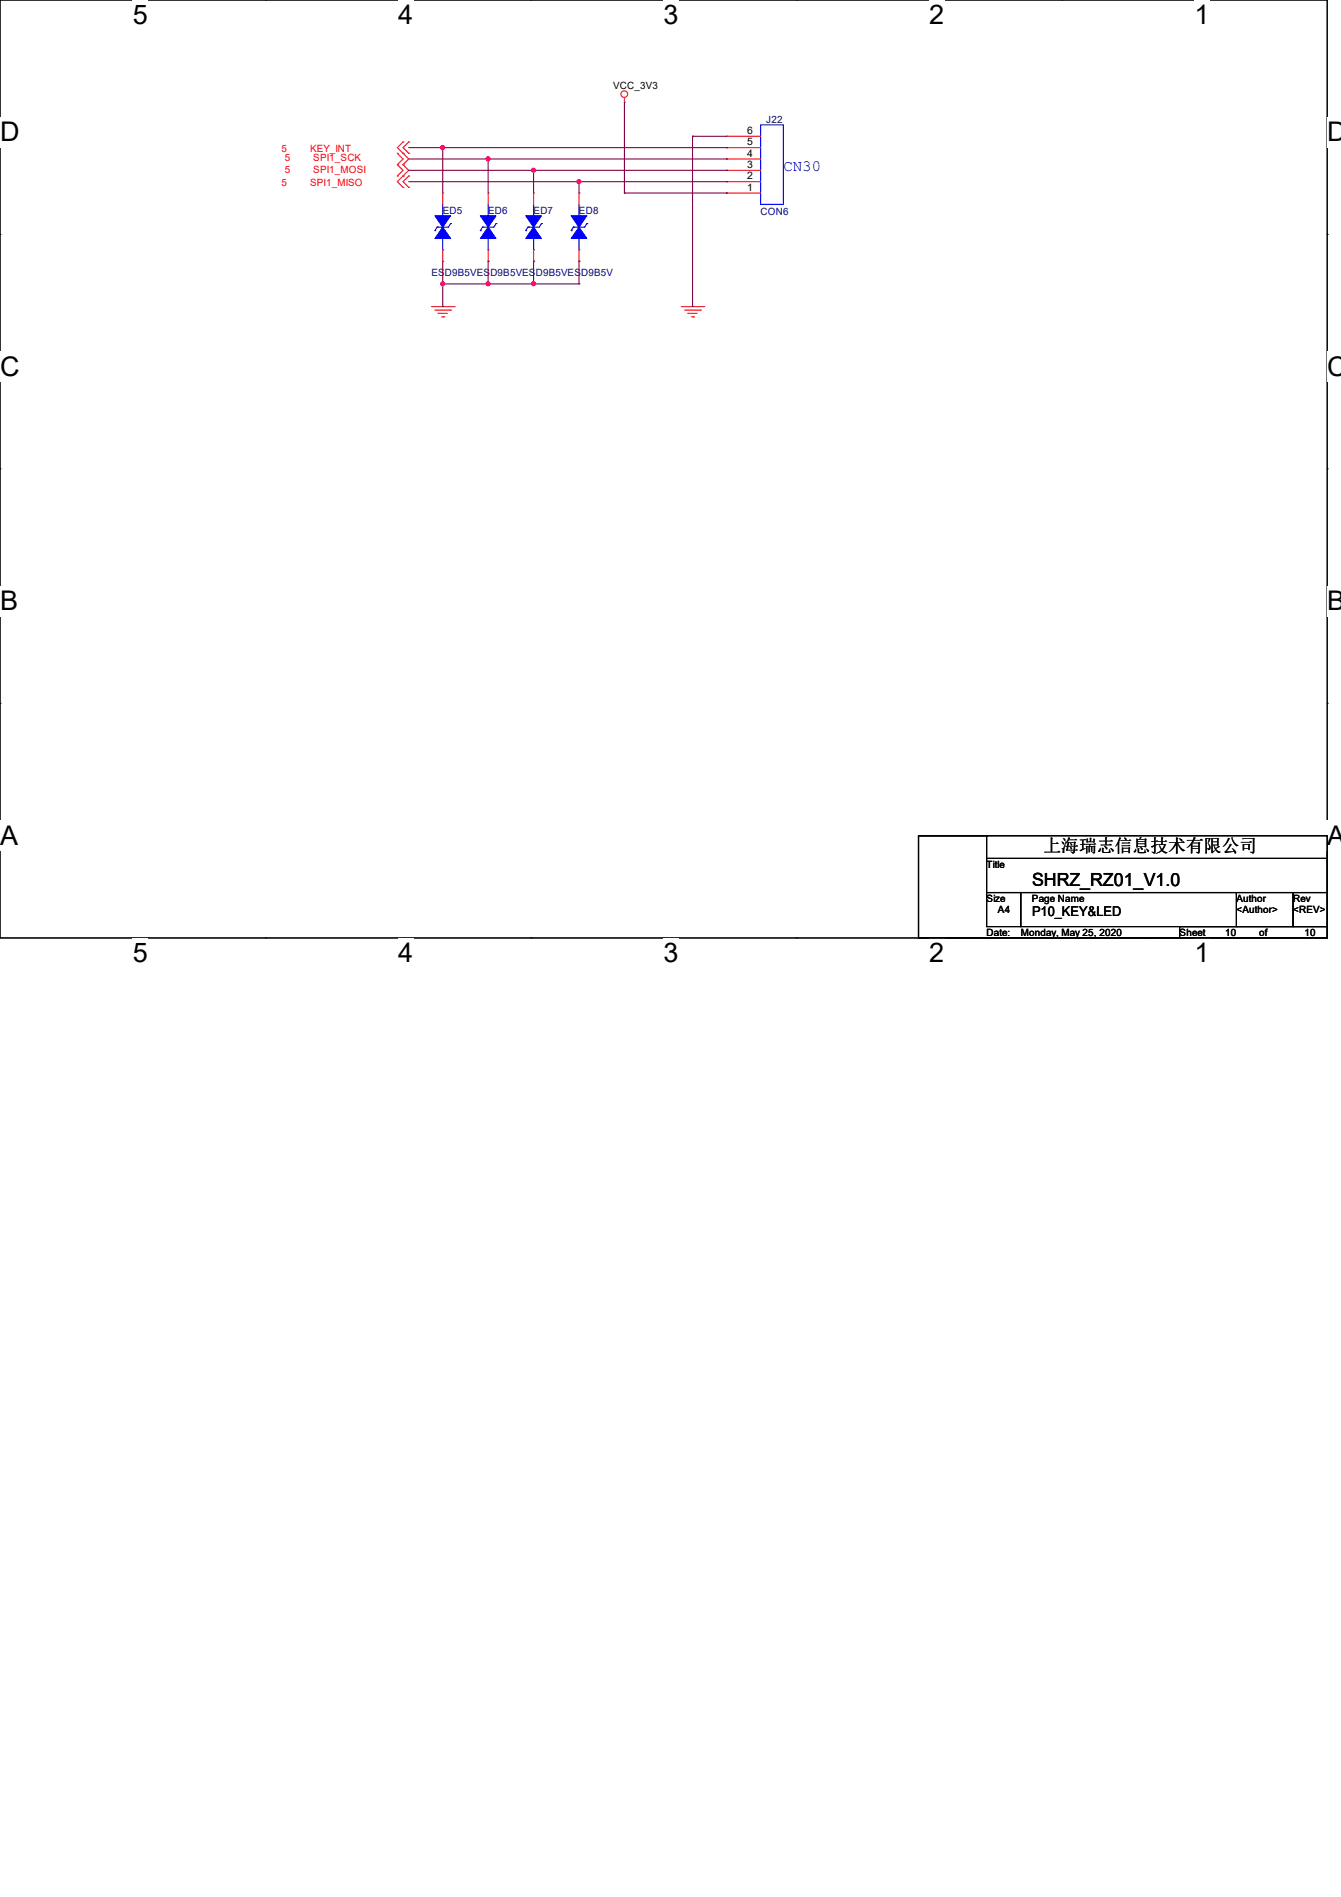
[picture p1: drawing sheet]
<svg xmlns="http://www.w3.org/2000/svg" width="210mm" height="297mm" viewBox="0 0 210 297" stroke-linecap="round" stroke-linejoin="round" font-family="sans-serif">
<path d="M0 0h207.9v146.9h-207.9z" fill="none" stroke="#000" stroke-width=".17"/>
<g fill="#fff">
<path d="M20.8 0h2.4v4.7h-2.4z"/>
<path d="M20.8 146.9h2.4v4.7h-2.4z"/>
</g>
<path d="M41.6 0h.1M41.6 146.9h.1" fill="none" stroke="#000" stroke-width=".17"/>
<g fill="#fff">
<path d="M62.4 0h2.3v4.7h-2.3z"/>
<path d="M62.4 146.9h2.3v4.7h-2.3z"/>
</g>
<path d="M83.1 0h.1M83.1 146.9h.1" fill="none" stroke="#000" stroke-width=".17"/>
<g fill="#fff">
<path d="M103.9 0h2.4v4.7h-2.4z"/>
<path d="M103.9 146.9h2.4v4.7h-2.4z"/>
</g>
<path d="M124.7 0h.1M124.7 146.9h.1" fill="none" stroke="#000" stroke-width=".17"/>
<g fill="#fff">
<path d="M145.5 0h2.4v4.7h-2.4z"/>
<path d="M145.5 146.9h2.4v4.7h-2.4z"/>
</g>
<path d="M166.3 0h.1M166.3 146.9h.1" fill="none" stroke="#000" stroke-width=".17"/>
<g fill="#fff">
<path d="M187.1 0h2.3v4.7h-2.3z"/>
<path d="M187.1 146.9h2.3v4.7h-2.3z"/>
<path d="M0 18.3h3v4.8h-3z"/>
<path d="M207.9 18.3h2.1v4.8h-2.1z"/>
<path d="M0 55h3v4.8h-3z"/>
<path d="M207.9 55h2.1v4.8h-2.1z"/>
</g>
<path d="M0 36.7h.1M207.9 36.7h.1" fill="none" stroke="#000" stroke-width=".17"/>
<g fill="#fff">
<path d="M0 91.7h2.8v4.8h-2.8z"/>
<path d="M207.9 91.7h2.1v4.8h-2.1z"/>
</g>
<path d="M0 73.4h.1M207.9 73.4h.1" fill="none" stroke="#000" stroke-width=".17"/>
<g fill="#fff">
<path d="M0 128.4h2.8v4.8h-2.8z"/>
<path d="M207.8 128.4h2.2v4.8h-2.2z"/>
</g>
<g fill="none" stroke="#000" stroke-width=".17">
<path d="M0 110.1h.1M207.9 110.1h.1M154.5 130.9h53.4v3.5h-53.4zM154.5 134.4h53.4v5.3h-53.4zM154.5 139.7h5.4v5.4h-5.4zM154.5 130.9h.1M154.5 130.9h-10.7v16M159.9 139.7h42.6v5.4h-42.6zM193.6 139.7v5.4M202.5 139.7h5.4v5.4h-5.4zM143.8 146.9h.1M143.8 146.9h40.9"/>
<path d="M154.5 146.9h.1M179.4 146.9h.1M184.7 145.1h23.2v1.8h-23.2zM184.7 146.9h.1M193.6 145.1h.1"/>
</g>
<g fill="none" stroke="#f00" stroke-width=".17">
<path d="M97.8 16h.1M97.8 15.3v.7M62.2 24h.1M62.2 25.8h.1M62.2 27.6h.1M62.2 24l.9 .9-.9 .9M62.2 25.8l.9 .9-.9 .9M63.1 25.8h.1M63.1 24h.1M63.1 27.6h.1M63.1 29.3h.1M63.1 22.2h.1"/>
<path d="M63.1 22.2l-.9 .9 1.8 1.8-.9 .9M63.1 25.8l.9 .9-1.8 1.7 .9 .9M64 27.6h.1M64 29.3h.1M64 22.2h.1M64 24h.1M64 27.6l-.9 .8 .9 .9M64 22.2l-.9 .9 .9 .9M69.3 30.2h.1M69.3 30.2v1.8M69.3 39.1v1.8M76.5 30.2h.1"/>
<path d="M76.5 30.2v1.8M76.5 39.1v1.8M83.6 30.2h.1M83.6 30.2v1.8M83.6 39.1v1.8M90.7 30.2h.1M90.7 30.2v1.8M90.7 39.1v1.8M113.8 30.2h.1M113.8 28.4h.1M113.8 26.7h.1M113.8 24.9h.1"/>
<path d="M113.8 23.1h.1M113.8 21.3h.1M113.8 30.2h5.3M113.8 28.4h5.3M113.8 26.7h5.3M113.8 24.9h5.3M113.8 23.1h5.3M113.8 21.3h5.3M67.6 48h3.5M68.1 48.6h2.5M68.6 49.1h.1M68.6 49.1h1.5"/>
<path d="M69.2 49.6h.3M69.3 40.9h.1M69.5 49.6h.1M70.6 48.6h.1M71.1 48h.1M76.5 40.9h.1M83.6 40.9h.1M90.7 40.9h.1M106.7 48h3.5M107.2 48.6h2.5M107.7 49.1h.1M107.7 49.1h1.5"/>
<path d="M108.3 49.6h.3M108.6 49.6h.1M109.7 48.6h.1M110.2 48h.1"/>
<circle cx="97.8" cy="14.7" r=".52"/>
</g>
<g fill="none" stroke="#00f" stroke-width=".17">
<path d="M119.1 19.6h3.6v12.4h-3.6zM68.1 36.1h.1M68.5 35.6h.1M68.5 35.6l-.4 .5M69.3 33.8h.1M69.3 39.1h.1M69.3 32v1.8M69.3 37.3v1.8M70.6 35h.1M70.6 35l-.4 .6h-1.7M75.2 36.1h.1M75.6 35.6h.1"/>
<path d="M75.6 35.6l-.4 .5M76.5 33.8h.1M76.5 39.1h.1M76.5 32v1.8M76.5 37.3v1.8M77.7 35h.1M77.7 35l-.4 .6h-1.7M82.3 36.1h.1M82.7 35.6h.1M82.7 35.6l-.4 .5M83.6 33.8h.1M83.6 39.1h.1"/>
<path d="M83.6 32v1.8M83.6 37.3v1.8M84.8 35h.1M84.8 35l-.3 .6h-1.8M89.5 36.1h.1M89.8 35.6h.1M89.8 35.6l-.3 .5M90.7 33.8h.1M90.7 39.1h.1M90.7 32v1.8M90.7 37.3v1.8M91.9 35h.1"/>
<path d="M91.9 35l-.3 .6h-1.8"/>
</g>
<g fill="#00f" stroke="#00f" stroke-width=".17">
<path d="M68.1 33.8h2.5l-1.3 1.8z" fill-rule="evenodd"/>
<path d="M69.3 35.6l1.3 1.7h-2.5z" fill-rule="evenodd"/>
<path d="M82.3 33.8h2.5l-1.2 1.8z" fill-rule="evenodd"/>
<path d="M83.6 35.6l1.2 1.7h-2.5z" fill-rule="evenodd"/>
<path d="M75.2 33.8h2.5l-1.2 1.8z" fill-rule="evenodd"/>
<path d="M76.5 35.6l1.2 1.7h-2.5z" fill-rule="evenodd"/>
<path d="M89.5 33.8h2.4l-1.2 1.8z" fill-rule="evenodd"/>
<path d="M90.7 35.6l1.2 1.7h-2.4z" fill-rule="evenodd"/>
</g>
<g fill="none" stroke="#800040" stroke-width=".17">
<path d="M97.8 16v14.2M64 28.4h49.8M64 26.7h49.8M64 24.9h49.8M64 23.1h49.8M69.3 23.1h.1M69.3 23.1v7.1M76.5 24.9h.1M76.5 24.9v5.3M83.6 26.7h.1M83.6 26.7v3.5M90.7 28.4h.1"/>
<path d="M90.7 28.4v1.8M97.8 30.2h.1M97.8 30.2h16M108.5 21.3h.1M108.5 21.3h5.3M108.5 21.3v26.7M113.8 30.2h.1M113.8 23.1h.1M113.8 24.9h.1M113.8 26.7h.1M113.8 28.4h.1M69.3 44.4h.1"/>
<path d="M69.3 48h.1M69.3 40.9v7.1M69.3 44.4h21.4M76.5 44.4h.1M76.5 40.9h.1M76.5 40.9v3.5M83.6 44.4h.1M83.6 40.9h.1M83.6 40.9v3.5M90.7 44.4h.1M90.7 40.9h.1M90.7 40.9v3.5"/>
<path d="M108.5 48h.1"/>
</g>
<g fill="#f0f" stroke="#f0f" stroke-width=".17">
<circle cx="69.3" cy="23.1" r=".32"/>
<circle cx="76.4" cy="24.9" r=".32"/>
<circle cx="83.5" cy="26.6" r=".32"/>
<circle cx="90.7" cy="28.4" r=".32"/>
<circle cx="76.4" cy="44.4" r=".32"/>
<circle cx="83.5" cy="44.4" r=".32"/>
<circle cx="69.3" cy="44.4" r=".32"/>
</g>
<g font-size="4.2">
<text x="20.8" y="3.8">5</text>
<text x="62.4" y="3.8">4</text>
<text x="103.9" y="3.8">3</text>
<text x="145.5" y="3.8">2</text>
<text x="187.1" y="3.8">1</text>
<text x="0" y="22.1">D</text>
<text x="207.9" y="22.1">D</text>
<text x="0" y="58.8">C</text>
<text x="207.9" y="58.8">C</text>
<text x="0" y="95.5">B</text>
<text x="207.9" y="95.5">B</text>
<text x="0" y="132.2">A</text>
<text x="207.9" y="132.2">A</text>
<text x="20.8" y="150.7">5</text>
<text x="62.4" y="150.7">4</text>
<text x="103.9" y="150.7">3</text>
<text x="145.5" y="150.7">2</text>
<text x="187.1" y="150.7">1</text>
</g>
<g font-size="2.8">
<text x="163.4" y="133.4">上海瑞志信息技术有限公司</text>
<text x="161.6" y="138.7">SHRZ_RZ01_V1.0</text>
</g>
<text font-size="2.5" fill="#00f" x="122.7" y="26.8">CN30</text>
<text font-size="2.1" x="161.6" y="143.5">P10_KEY&amp;LED</text>
<g font-size="1.6">
<text x="96" y="13.9">VCC_3V3</text>
<text x="117" y="22.7">5</text>
<text x="117" y="21">6</text>
<text x="117" y="29.8">1</text>
<text x="117" y="28.1">2</text>
<text x="117" y="26.3">3</text>
<text x="117" y="24.5">4</text>
<text x="154.5" y="135.8">Title</text>
<text x="154.5" y="141.2">Size</text>
<text x="156.3" y="143">A4</text>
<text x="161.6" y="141.2">Page Name</text>
<text x="193.6" y="141.2">Author</text>
<text x="193.6" y="143">&lt;Author&gt;</text>
<text x="202.5" y="141.2">Rev</text>
<text x="202.5" y="143">&lt;REV&gt;</text>
<text x="154.5" y="146.5">Date:</text>
<text x="159.8" y="146.5">Monday, May 25, 2020</text>
<text x="184.7" y="146.5">Sheet</text>
<text x="191.9" y="146.5">10</text>
<text x="197.2" y="146.5">of</text>
<text x="204.3" y="146.5">10</text>
</g>
<g font-size="1.6" fill="#f00">
<text x="44.1" y="23.8">5</text>
<text x="48.6" y="23.8">KEY_INT</text>
<text x="44.1" y="29.2">5</text>
<text x="44.6" y="25.3">5</text>
<text x="44.6" y="27.1">5</text>
<text x="48.6" y="29.2">SPI1_MISO</text>
<text x="49.1" y="25.3">SPI1_SCK</text>
<text x="49.1" y="27.1">SPI1_MOSI</text>
</g>
<g font-size="1.6" fill="#000080">
<text x="120" y="19.2">J22</text>
<text x="69.3" y="33.4">ED5</text>
<text x="76.5" y="33.4">ED6</text>
<text x="83.6" y="33.4">ED7</text>
<text x="90.7" y="33.4">ED8</text>
<text x="119.1" y="33.6">CON6</text>
<text x="67.6" y="43.2">ESD9B5VESD9B5VESD9B5VESD9B5V</text>
</g>
</svg>
